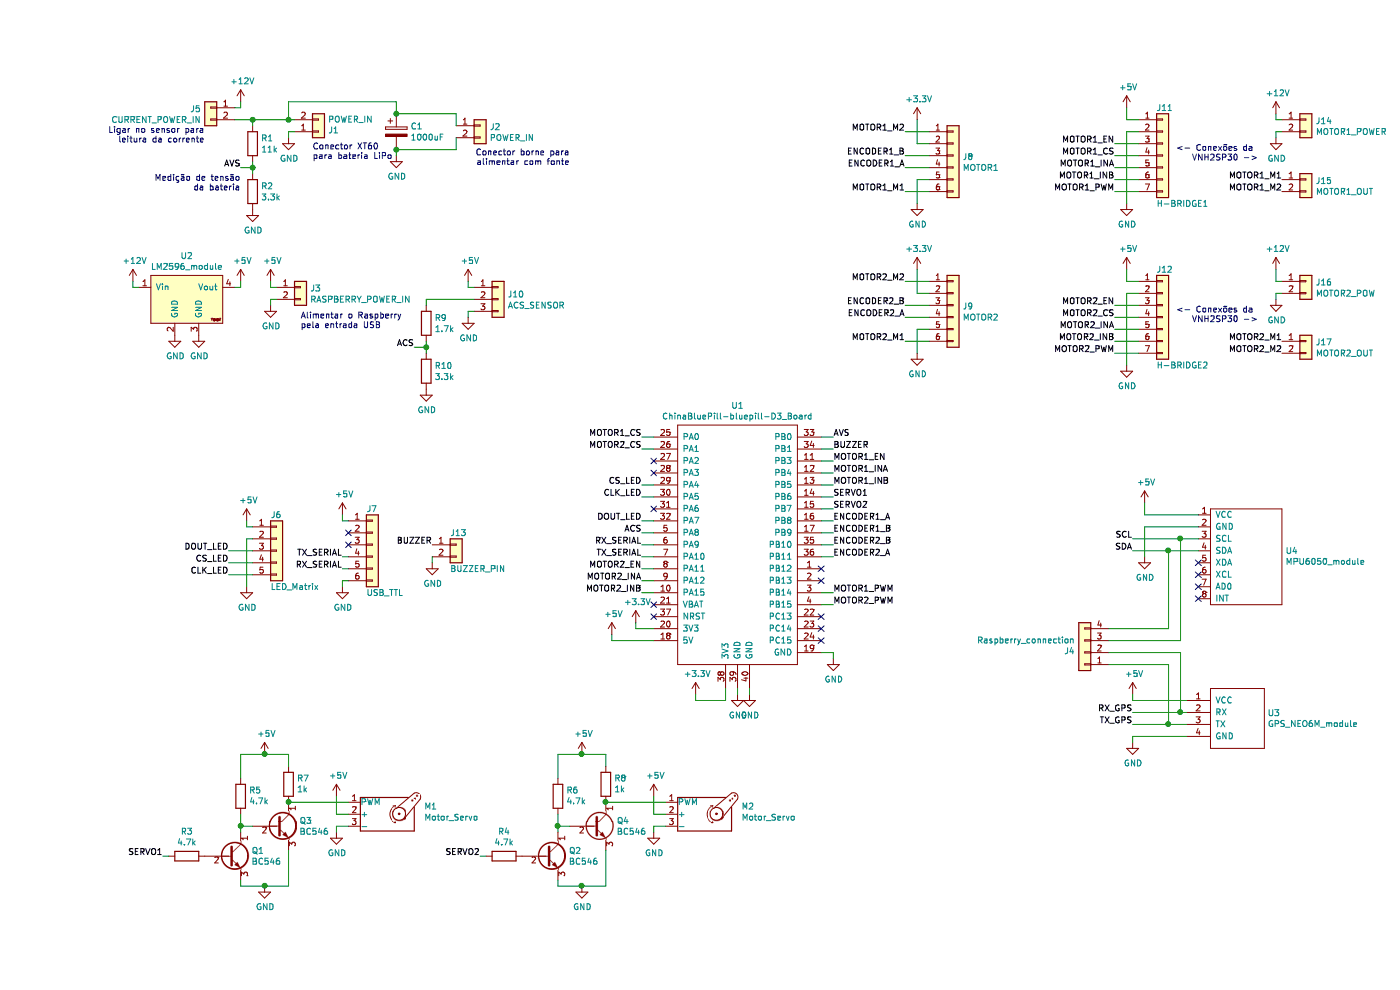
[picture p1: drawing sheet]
EESchema Schematic File Version 4
EELAYER 30 0
EELAYER END
$Descr A4 11693 8268
encoding utf-8
Sheet 1 1
Title ""
Date ""
Rev "v01"
Comp ""
Comment1 ""
Comment2 ""
Comment3 ""
Comment4 "Author: Felipe Mohr"
$EndDescr
$Comp
L Connector_Generic:Conn_01x07 J11
U 1 1
P 9400 1300
F 0 "J11" H 9350 1700 50  0000 L CNN
F 1 "H-BRIDGE1" H 9350 900 50  0000 L CNN
F 2 "Connector_PinHeader_2.54mm:PinHeader_1x07_P2.54mm_Vertical" H 9400 1300 50  0001 C CNN
F 3 "~" H 9400 1300 50  0001 C CNN
	1    9400 1300
	1    0    0    -1  
$EndComp
$Comp
L power:+5V #PWR041
U 1 1
P 9100 900
F 0 "#PWR041" H 9100 750 50  0001 C CNN
F 1 "+5V" H 9115 1073 50  0000 C CNN
F 2 "" H 9100 900 50  0001 C CNN
F 3 "" H 9100 900 50  0001 C CNN
	1    9100 900 
	1    0    0    -1  
$EndComp
$Comp
L power:GND #PWR042
U 1 1
P 9100 1700
F 0 "#PWR042" H 9100 1450 50  0001 C CNN
F 1 "GND" H 9105 1527 50  0000 C CNN
F 2 "" H 9100 1700 50  0001 C CNN
F 3 "" H 9100 1700 50  0001 C CNN
	1    9100 1700
	1    0    0    -1  
$EndComp
Wire Wire Line
	9200 1100 9100 1100
Wire Wire Line
	9100 1100 9100 1700
Wire Wire Line
	9200 1000 9100 1000
Wire Wire Line
	9100 1000 9100 900 
Text Label 9000 1200 2    50   ~ 0
MOTOR1_EN
Text Label 9000 1300 2    50   ~ 0
MOTOR1_CS
Text Label 9000 1400 2    50   ~ 0
MOTOR1_INA
Text Label 9000 1500 2    50   ~ 0
MOTOR1_INB
Text Label 9000 1600 2    50   ~ 0
MOTOR1_PWM
Wire Wire Line
	9000 1600 9200 1600
Wire Wire Line
	9200 1500 9000 1500
Wire Wire Line
	9000 1400 9200 1400
Wire Wire Line
	9200 1300 9000 1300
Wire Wire Line
	9000 1200 9200 1200
$Comp
L Connector_Generic:Conn_01x07 J12
U 1 1
P 9400 2650
F 0 "J12" H 9350 3050 50  0000 L CNN
F 1 "H-BRIDGE2" H 9350 2250 50  0000 L CNN
F 2 "Connector_PinHeader_2.54mm:PinHeader_1x07_P2.54mm_Vertical" H 9400 2650 50  0001 C CNN
F 3 "~" H 9400 2650 50  0001 C CNN
	1    9400 2650
	1    0    0    -1  
$EndComp
$Comp
L power:+5V #PWR043
U 1 1
P 9100 2250
F 0 "#PWR043" H 9100 2100 50  0001 C CNN
F 1 "+5V" H 9115 2423 50  0000 C CNN
F 2 "" H 9100 2250 50  0001 C CNN
F 3 "" H 9100 2250 50  0001 C CNN
	1    9100 2250
	1    0    0    -1  
$EndComp
$Comp
L power:GND #PWR044
U 1 1
P 9100 3050
F 0 "#PWR044" H 9100 2800 50  0001 C CNN
F 1 "GND" H 9105 2877 50  0000 C CNN
F 2 "" H 9100 3050 50  0001 C CNN
F 3 "" H 9100 3050 50  0001 C CNN
	1    9100 3050
	1    0    0    -1  
$EndComp
Wire Wire Line
	9200 2450 9100 2450
Wire Wire Line
	9100 2450 9100 3050
Wire Wire Line
	9200 2350 9100 2350
Wire Wire Line
	9100 2350 9100 2250
Text Label 9000 2550 2    50   ~ 0
MOTOR2_EN
Text Label 9000 2650 2    50   ~ 0
MOTOR2_CS
Text Label 9000 2750 2    50   ~ 0
MOTOR2_INA
Text Label 9000 2850 2    50   ~ 0
MOTOR2_INB
Text Label 9000 2950 2    50   ~ 0
MOTOR2_PWM
Wire Wire Line
	9000 2950 9200 2950
Wire Wire Line
	9200 2850 9000 2850
Wire Wire Line
	9000 2750 9200 2750
Wire Wire Line
	9200 2650 9000 2650
Wire Wire Line
	9000 2550 9200 2550
$Comp
L Connector_Generic:Conn_01x02 J14
U 1 1
P 10600 1000
F 0 "J14" H 10680 992 50  0000 L CNN
F 1 "MOTOR1_POWER" H 10680 901 50  0000 L CNN
F 2 "TerminalBlock_Phoenix:TerminalBlock_Phoenix_PT-1,5-2-5.0-H_1x02_P5.00mm_Horizontal" H 10600 1000 50  0001 C CNN
F 3 "~" H 10600 1000 50  0001 C CNN
	1    10600 1000
	1    0    0    -1  
$EndComp
$Comp
L Connector_Generic:Conn_01x02 J15
U 1 1
P 10600 1500
F 0 "J15" H 10680 1492 50  0000 L CNN
F 1 "MOTOR1_OUT" H 10680 1401 50  0000 L CNN
F 2 "TerminalBlock_Phoenix:TerminalBlock_Phoenix_PT-1,5-2-5.0-H_1x02_P5.00mm_Horizontal" H 10600 1500 50  0001 C CNN
F 3 "~" H 10600 1500 50  0001 C CNN
	1    10600 1500
	1    0    0    -1  
$EndComp
$Comp
L Connector_Generic:Conn_01x02 J16
U 1 1
P 10600 2350
F 0 "J16" H 10680 2342 50  0000 L CNN
F 1 "MOTOR2_POW" H 10680 2251 50  0000 L CNN
F 2 "TerminalBlock_Phoenix:TerminalBlock_Phoenix_PT-1,5-2-5.0-H_1x02_P5.00mm_Horizontal" H 10600 2350 50  0001 C CNN
F 3 "~" H 10600 2350 50  0001 C CNN
	1    10600 2350
	1    0    0    -1  
$EndComp
$Comp
L Connector_Generic:Conn_01x02 J17
U 1 1
P 10600 2850
F 0 "J17" H 10680 2842 50  0000 L CNN
F 1 "MOTOR2_OUT" H 10680 2751 50  0000 L CNN
F 2 "TerminalBlock_Phoenix:TerminalBlock_Phoenix_PT-1,5-2-5.0-H_1x02_P5.00mm_Horizontal" H 10600 2850 50  0001 C CNN
F 3 "~" H 10600 2850 50  0001 C CNN
	1    10600 2850
	1    0    0    -1  
$EndComp
$Comp
L power:+12V #PWR045
U 1 1
P 10350 950
F 0 "#PWR045" H 10350 800 50  0001 C CNN
F 1 "+12V" H 10365 1123 50  0000 C CNN
F 2 "" H 10350 950 50  0001 C CNN
F 3 "" H 10350 950 50  0001 C CNN
	1    10350 950 
	1    0    0    -1  
$EndComp
Wire Wire Line
	10350 950  10350 1000
Wire Wire Line
	10350 1000 10400 1000
$Comp
L power:GND #PWR048
U 1 1
P 10350 2500
F 0 "#PWR048" H 10350 2250 50  0001 C CNN
F 1 "GND" H 10355 2327 50  0000 C CNN
F 2 "" H 10350 2500 50  0001 C CNN
F 3 "" H 10350 2500 50  0001 C CNN
	1    10350 2500
	1    0    0    -1  
$EndComp
Wire Wire Line
	10350 2500 10350 2450
Wire Wire Line
	10350 2450 10400 2450
$Comp
L power:GND #PWR046
U 1 1
P 10350 1150
F 0 "#PWR046" H 10350 900 50  0001 C CNN
F 1 "GND" H 10355 977 50  0000 C CNN
F 2 "" H 10350 1150 50  0001 C CNN
F 3 "" H 10350 1150 50  0001 C CNN
	1    10350 1150
	1    0    0    -1  
$EndComp
Wire Wire Line
	10350 1150 10350 1100
Wire Wire Line
	10350 1100 10400 1100
Text Label 10400 1500 2    50   ~ 0
MOTOR1_M1
Text Label 10400 1600 2    50   ~ 0
MOTOR1_M2
Text Label 10400 2950 2    50   ~ 0
MOTOR2_M2
Text Label 10400 2850 2    50   ~ 0
MOTOR2_M1
$Comp
L D3_Board:YAAJ_DCDC_StepUp_SX1308-lm2596_module-D3_Board U2
U 1 1
P 1250 2400
F 0 "U2" H 1250 2665 50  0000 C CNN
F 1 "LM2596_module" H 1250 2574 50  0000 C CNN
F 2 "D3_Board:LM2596_module" H 1250 2400 50  0001 C CNN
F 3 "" H 1250 2400 50  0001 C CNN
	1    1250 2400
	1    0    0    -1  
$EndComp
$Comp
L power:GND #PWR021
U 1 1
P 1150 2800
F 0 "#PWR021" H 1150 2550 50  0001 C CNN
F 1 "GND" H 1155 2627 50  0000 C CNN
F 2 "" H 1150 2800 50  0001 C CNN
F 3 "" H 1150 2800 50  0001 C CNN
	1    1150 2800
	1    0    0    -1  
$EndComp
$Comp
L power:GND #PWR022
U 1 1
P 1350 2800
F 0 "#PWR022" H 1350 2550 50  0001 C CNN
F 1 "GND" H 1355 2627 50  0000 C CNN
F 2 "" H 1350 2800 50  0001 C CNN
F 3 "" H 1350 2800 50  0001 C CNN
	1    1350 2800
	1    0    0    -1  
$EndComp
$Comp
L power:+12V #PWR020
U 1 1
P 800 2350
F 0 "#PWR020" H 800 2200 50  0001 C CNN
F 1 "+12V" H 815 2523 50  0000 C CNN
F 2 "" H 800 2350 50  0001 C CNN
F 3 "" H 800 2350 50  0001 C CNN
	1    800  2350
	1    0    0    -1  
$EndComp
$Comp
L power:+5V #PWR023
U 1 1
P 1700 2350
F 0 "#PWR023" H 1700 2200 50  0001 C CNN
F 1 "+5V" H 1715 2523 50  0000 C CNN
F 2 "" H 1700 2350 50  0001 C CNN
F 3 "" H 1700 2350 50  0001 C CNN
	1    1700 2350
	1    0    0    -1  
$EndComp
Wire Wire Line
	1650 2400 1700 2400
Wire Wire Line
	1700 2400 1700 2350
$Comp
L Connector_Generic:Conn_01x02 J3
U 1 1
P 2200 2400
F 0 "J3" H 2280 2392 50  0000 L CNN
F 1 "RASPBERRY_POWER_IN" H 2280 2301 50  0000 L CNN
F 2 "TerminalBlock_Phoenix:TerminalBlock_Phoenix_PT-1,5-2-5.0-H_1x02_P5.00mm_Horizontal" H 2200 2400 50  0001 C CNN
F 3 "~" H 2200 2400 50  0001 C CNN
	1    2200 2400
	1    0    0    -1  
$EndComp
$Comp
L power:GND #PWR025
U 1 1
P 1950 2550
F 0 "#PWR025" H 1950 2300 50  0001 C CNN
F 1 "GND" H 1955 2377 50  0000 C CNN
F 2 "" H 1950 2550 50  0001 C CNN
F 3 "" H 1950 2550 50  0001 C CNN
	1    1950 2550
	1    0    0    -1  
$EndComp
Wire Wire Line
	1950 2550 1950 2500
Wire Wire Line
	1950 2500 2000 2500
$Comp
L power:+5V #PWR024
U 1 1
P 1950 2350
F 0 "#PWR024" H 1950 2200 50  0001 C CNN
F 1 "+5V" H 1965 2523 50  0000 C CNN
F 2 "" H 1950 2350 50  0001 C CNN
F 3 "" H 1950 2350 50  0001 C CNN
	1    1950 2350
	1    0    0    -1  
$EndComp
Wire Wire Line
	1950 2350 1950 2400
Wire Wire Line
	1950 2400 2000 2400
$Comp
L Device:CP C1
U 1 1
P 3000 1100
F 0 "C1" H 3118 1146 50  0000 L CNN
F 1 "1000uF" H 3118 1055 50  0000 L CNN
F 2 "Capacitor_THT:CP_Radial_D10.0mm_P5.00mm" H 3038 950 50  0001 C CNN
F 3 "~" H 3000 1100 50  0001 C CNN
	1    3000 1100
	1    0    0    -1  
$EndComp
$Comp
L power:GND #PWR012
U 1 1
P 3000 1300
F 0 "#PWR012" H 3000 1050 50  0001 C CNN
F 1 "GND" H 3005 1127 50  0000 C CNN
F 2 "" H 3000 1300 50  0001 C CNN
F 3 "" H 3000 1300 50  0001 C CNN
	1    3000 1300
	1    0    0    -1  
$EndComp
Text Notes 2200 2750 0    50   ~ 0
Alimentar o Raspberry \npela entrada USB\n
$Comp
L Device:R R1
U 1 1
P 1800 1200
F 0 "R1" H 1870 1246 50  0000 L CNN
F 1 "11k" H 1870 1155 50  0000 L CNN
F 2 "Resistor_THT:R_Axial_DIN0207_L6.3mm_D2.5mm_P10.16mm_Horizontal" V 1730 1200 50  0001 C CNN
F 3 "~" H 1800 1200 50  0001 C CNN
	1    1800 1200
	1    0    0    -1  
$EndComp
Wire Wire Line
	2100 1000 1800 1000
Connection ~ 2100 1000
Wire Wire Line
	2150 1000 2100 1000
Wire Wire Line
	1800 1400 1800 1350
Connection ~ 1800 1400
Wire Wire Line
	1700 1400 1800 1400
Text Label 1700 1400 2    50   ~ 0
AVS
Wire Wire Line
	1800 1050 1800 1000
Wire Wire Line
	1800 1450 1800 1400
$Comp
L power:GND #PWR01
U 1 1
P 1800 1750
F 0 "#PWR01" H 1800 1500 50  0001 C CNN
F 1 "GND" H 1805 1577 50  0000 C CNN
F 2 "" H 1800 1750 50  0001 C CNN
F 3 "" H 1800 1750 50  0001 C CNN
	1    1800 1750
	1    0    0    -1  
$EndComp
$Comp
L Device:R R2
U 1 1
P 1800 1600
F 0 "R2" H 1870 1646 50  0000 L CNN
F 1 "3.3k" H 1870 1555 50  0000 L CNN
F 2 "Resistor_THT:R_Axial_DIN0207_L6.3mm_D2.5mm_P10.16mm_Horizontal" V 1730 1600 50  0001 C CNN
F 3 "~" H 1800 1600 50  0001 C CNN
	1    1800 1600
	1    0    0    -1  
$EndComp
Wire Wire Line
	2100 1100 2150 1100
Wire Wire Line
	2100 1150 2100 1100
$Comp
L power:+12V #PWR03
U 1 1
P 1700 850
F 0 "#PWR03" H 1700 700 50  0001 C CNN
F 1 "+12V" H 1715 1023 50  0000 C CNN
F 2 "" H 1700 850 50  0001 C CNN
F 3 "" H 1700 850 50  0001 C CNN
	1    1700 850 
	1    0    0    -1  
$EndComp
$Comp
L power:GND #PWR04
U 1 1
P 2100 1150
F 0 "#PWR04" H 2100 900 50  0001 C CNN
F 1 "GND" H 2105 977 50  0000 C CNN
F 2 "" H 2100 1150 50  0001 C CNN
F 3 "" H 2100 1150 50  0001 C CNN
	1    2100 1150
	1    0    0    -1  
$EndComp
$Comp
L Connector_Generic:Conn_01x02 J1
U 1 1
P 2350 1100
F 0 "J1" H 2430 1092 50  0000 L CNN
F 1 "POWER_IN" H 2430 1001 50  0000 L CNN
F 2 "Connector_AMASS:AMASS_XT60-M_1x02_P7.20mm_Vertical" H 2350 1100 50  0001 C CNN
F 3 "~" H 2350 1100 50  0001 C CNN
	1    2350 1100
	1    0    0    1   
$EndComp
Text Label 1050 7150 2    50   ~ 0
SERVO1
$Comp
L Device:R R3
U 1 1
P 1250 7150
F 0 "R3" V 1043 7150 50  0000 C CNN
F 1 "4.7k" V 1134 7150 50  0000 C CNN
F 2 "Resistor_THT:R_Axial_DIN0207_L6.3mm_D2.5mm_P10.16mm_Horizontal" V 1180 7150 50  0001 C CNN
F 3 "~" H 1250 7150 50  0001 C CNN
	1    1250 7150
	0    1    1    0   
$EndComp
Wire Wire Line
	1050 7150 1100 7150
$Comp
L Transistor_BJT:BC546 Q1
U 1 1
P 1600 7150
F 0 "Q1" H 1791 7196 50  0000 L CNN
F 1 "BC546" H 1791 7105 50  0000 L CNN
F 2 "Package_TO_SOT_THT:TO-92_Inline" H 1800 7075 50  0001 L CIN
F 3 "https://www.onsemi.com/pub/Collateral/BC550-D.pdf" H 1600 7150 50  0001 L CNN
	1    1600 7150
	1    0    0    -1  
$EndComp
$Comp
L Transistor_BJT:BC546 Q3
U 1 1
P 2000 6900
F 0 "Q3" H 2191 6946 50  0000 L CNN
F 1 "BC546" H 2191 6855 50  0000 L CNN
F 2 "Package_TO_SOT_THT:TO-92_Inline" H 2200 6825 50  0001 L CIN
F 3 "https://www.onsemi.com/pub/Collateral/BC550-D.pdf" H 2000 6900 50  0001 L CNN
	1    2000 6900
	1    0    0    -1  
$EndComp
Wire Wire Line
	1700 6950 1700 6900
Wire Wire Line
	1700 6900 1800 6900
$Comp
L Device:R R7
U 1 1
P 2100 6550
F 0 "R7" H 2030 6504 50  0000 R CNN
F 1 "1k" H 2030 6595 50  0000 R CNN
F 2 "Resistor_THT:R_Axial_DIN0207_L6.3mm_D2.5mm_P10.16mm_Horizontal" V 2030 6550 50  0001 C CNN
F 3 "~" H 2100 6550 50  0001 C CNN
	1    2100 6550
	-1   0    0    1   
$EndComp
$Comp
L Device:R R5
U 1 1
P 1700 6650
F 0 "R5" H 1630 6604 50  0000 R CNN
F 1 "4.7k" H 1630 6695 50  0000 R CNN
F 2 "Resistor_THT:R_Axial_DIN0207_L6.3mm_D2.5mm_P10.16mm_Horizontal" V 1630 6650 50  0001 C CNN
F 3 "~" H 1700 6650 50  0001 C CNN
	1    1700 6650
	-1   0    0    1   
$EndComp
Wire Wire Line
	1700 6800 1700 6900
Connection ~ 1700 6900
$Comp
L power:GND #PWR07
U 1 1
P 1900 7400
F 0 "#PWR07" H 1900 7150 50  0001 C CNN
F 1 "GND" H 1905 7227 50  0000 C CNN
F 2 "" H 1900 7400 50  0001 C CNN
F 3 "" H 1900 7400 50  0001 C CNN
	1    1900 7400
	1    0    0    -1  
$EndComp
Wire Wire Line
	1700 7350 1700 7400
Wire Wire Line
	1700 7400 1900 7400
Wire Wire Line
	2100 7100 2100 7400
Wire Wire Line
	2100 7400 1900 7400
Connection ~ 1900 7400
Wire Wire Line
	1700 6500 1700 6300
Wire Wire Line
	2100 6300 2100 6400
Wire Wire Line
	2500 6900 2500 6950
Wire Wire Line
	2600 6900 2500 6900
Wire Wire Line
	2500 6800 2600 6800
Wire Wire Line
	2500 6650 2500 6800
$Comp
L power:GND #PWR015
U 1 1
P 2500 6950
F 0 "#PWR015" H 2500 6700 50  0001 C CNN
F 1 "GND" H 2505 6777 50  0000 C CNN
F 2 "" H 2500 6950 50  0001 C CNN
F 3 "" H 2500 6950 50  0001 C CNN
	1    2500 6950
	1    0    0    -1  
$EndComp
$Comp
L power:+5V #PWR014
U 1 1
P 2500 6650
F 0 "#PWR014" H 2500 6500 50  0001 C CNN
F 1 "+5V" H 2515 6823 50  0000 C CNN
F 2 "" H 2500 6650 50  0001 C CNN
F 3 "" H 2500 6650 50  0001 C CNN
	1    2500 6650
	1    0    0    -1  
$EndComp
$Comp
L Motor:Motor_Servo M1
U 1 1
P 2900 6800
F 0 "M1" H 3232 6865 50  0000 L CNN
F 1 "Motor_Servo" H 3232 6774 50  0000 L CNN
F 2 "Connector_PinHeader_2.54mm:PinHeader_1x03_P2.54mm_Vertical" H 2900 6610 50  0001 C CNN
F 3 "http://forums.parallax.com/uploads/attachments/46831/74481.png" H 2900 6610 50  0001 C CNN
	1    2900 6800
	1    0    0    -1  
$EndComp
$Comp
L power:+5V #PWR06
U 1 1
P 1900 6300
F 0 "#PWR06" H 1900 6150 50  0001 C CNN
F 1 "+5V" H 1915 6473 50  0000 C CNN
F 2 "" H 1900 6300 50  0001 C CNN
F 3 "" H 1900 6300 50  0001 C CNN
	1    1900 6300
	1    0    0    -1  
$EndComp
Wire Wire Line
	2100 6300 1900 6300
Connection ~ 1900 6300
Wire Wire Line
	1900 6300 1700 6300
Wire Wire Line
	2100 6700 2600 6700
Connection ~ 2100 6700
$Comp
L Motor:Motor_Servo M2
U 1 1
P 5550 6800
F 0 "M2" H 5882 6865 50  0000 L CNN
F 1 "Motor_Servo" H 5882 6774 50  0000 L CNN
F 2 "Connector_PinHeader_2.54mm:PinHeader_1x03_P2.54mm_Vertical" H 5550 6610 50  0001 C CNN
F 3 "http://forums.parallax.com/uploads/attachments/46831/74481.png" H 5550 6610 50  0001 C CNN
	1    5550 6800
	1    0    0    -1  
$EndComp
$Comp
L power:GND #PWR017
U 1 1
P 5150 6950
F 0 "#PWR017" H 5150 6700 50  0001 C CNN
F 1 "GND" H 5155 6777 50  0000 C CNN
F 2 "" H 5150 6950 50  0001 C CNN
F 3 "" H 5150 6950 50  0001 C CNN
	1    5150 6950
	1    0    0    -1  
$EndComp
Wire Wire Line
	5250 6900 5150 6900
Wire Wire Line
	5150 6900 5150 6950
Wire Wire Line
	5250 6800 5150 6800
Wire Wire Line
	5150 6800 5150 6650
$Comp
L power:+5V #PWR016
U 1 1
P 5150 6650
F 0 "#PWR016" H 5150 6500 50  0001 C CNN
F 1 "+5V" H 5165 6823 50  0000 C CNN
F 2 "" H 5150 6650 50  0001 C CNN
F 3 "" H 5150 6650 50  0001 C CNN
	1    5150 6650
	1    0    0    -1  
$EndComp
Text Label 3700 7150 2    50   ~ 0
SERVO2
$Comp
L Device:R R4
U 1 1
P 3900 7150
F 0 "R4" V 3693 7150 50  0000 C CNN
F 1 "4.7k" V 3784 7150 50  0000 C CNN
F 2 "Resistor_THT:R_Axial_DIN0207_L6.3mm_D2.5mm_P10.16mm_Horizontal" V 3830 7150 50  0001 C CNN
F 3 "~" H 3900 7150 50  0001 C CNN
	1    3900 7150
	0    1    1    0   
$EndComp
Wire Wire Line
	3700 7150 3750 7150
$Comp
L Transistor_BJT:BC546 Q2
U 1 1
P 4250 7150
F 0 "Q2" H 4441 7196 50  0000 L CNN
F 1 "BC546" H 4441 7105 50  0000 L CNN
F 2 "Package_TO_SOT_THT:TO-92_Inline" H 4450 7075 50  0001 L CIN
F 3 "https://www.onsemi.com/pub/Collateral/BC550-D.pdf" H 4250 7150 50  0001 L CNN
	1    4250 7150
	1    0    0    -1  
$EndComp
$Comp
L Transistor_BJT:BC546 Q4
U 1 1
P 4650 6900
F 0 "Q4" H 4841 6946 50  0000 L CNN
F 1 "BC546" H 4841 6855 50  0000 L CNN
F 2 "Package_TO_SOT_THT:TO-92_Inline" H 4850 6825 50  0001 L CIN
F 3 "https://www.onsemi.com/pub/Collateral/BC550-D.pdf" H 4650 6900 50  0001 L CNN
	1    4650 6900
	1    0    0    -1  
$EndComp
Wire Wire Line
	4350 6950 4350 6900
Wire Wire Line
	4350 6900 4450 6900
$Comp
L Device:R R8
U 1 1
P 4750 6550
F 0 "R8" H 4680 6504 50  0000 R CNN
F 1 "1k" H 4680 6595 50  0000 R CNN
F 2 "Resistor_THT:R_Axial_DIN0207_L6.3mm_D2.5mm_P10.16mm_Horizontal" V 4680 6550 50  0001 C CNN
F 3 "~" H 4750 6550 50  0001 C CNN
	1    4750 6550
	-1   0    0    1   
$EndComp
Wire Wire Line
	4350 6800 4350 6900
Connection ~ 4350 6900
$Comp
L power:GND #PWR09
U 1 1
P 4550 7400
F 0 "#PWR09" H 4550 7150 50  0001 C CNN
F 1 "GND" H 4555 7227 50  0000 C CNN
F 2 "" H 4550 7400 50  0001 C CNN
F 3 "" H 4550 7400 50  0001 C CNN
	1    4550 7400
	1    0    0    -1  
$EndComp
Wire Wire Line
	4350 7350 4350 7400
Wire Wire Line
	4350 7400 4550 7400
Wire Wire Line
	4750 7100 4750 7400
Wire Wire Line
	4750 7400 4550 7400
Connection ~ 4550 7400
Wire Wire Line
	4350 6500 4350 6300
Wire Wire Line
	4750 6300 4750 6400
$Comp
L power:+5V #PWR08
U 1 1
P 4550 6300
F 0 "#PWR08" H 4550 6150 50  0001 C CNN
F 1 "+5V" H 4565 6473 50  0000 C CNN
F 2 "" H 4550 6300 50  0001 C CNN
F 3 "" H 4550 6300 50  0001 C CNN
	1    4550 6300
	1    0    0    -1  
$EndComp
Wire Wire Line
	4750 6300 4550 6300
Connection ~ 4550 6300
Wire Wire Line
	4550 6300 4350 6300
Wire Wire Line
	4750 6700 5250 6700
Connection ~ 4750 6700
$Comp
L Device:R R6
U 1 1
P 4350 6650
F 0 "R6" H 4280 6604 50  0000 R CNN
F 1 "4.7k" H 4280 6695 50  0000 R CNN
F 2 "Resistor_THT:R_Axial_DIN0207_L6.3mm_D2.5mm_P10.16mm_Horizontal" V 4280 6650 50  0001 C CNN
F 3 "~" H 4350 6650 50  0001 C CNN
	1    4350 6650
	-1   0    0    1   
$EndComp
Wire Wire Line
	3250 2500 3650 2500
Wire Wire Line
	3250 2900 3250 2850
Connection ~ 3250 2900
Wire Wire Line
	3150 2900 3250 2900
Text Label 3150 2900 2    50   ~ 0
ACS
Wire Wire Line
	3600 2400 3600 2350
Wire Wire Line
	3650 2400 3600 2400
Wire Wire Line
	3600 2600 3650 2600
Wire Wire Line
	3600 2650 3600 2600
Wire Wire Line
	3250 2550 3250 2500
Wire Wire Line
	3250 2950 3250 2900
$Comp
L power:GND #PWR038
U 1 1
P 3250 3250
F 0 "#PWR038" H 3250 3000 50  0001 C CNN
F 1 "GND" H 3255 3077 50  0000 C CNN
F 2 "" H 3250 3250 50  0001 C CNN
F 3 "" H 3250 3250 50  0001 C CNN
	1    3250 3250
	1    0    0    -1  
$EndComp
$Comp
L Device:R R10
U 1 1
P 3250 3100
F 0 "R10" H 3320 3146 50  0000 L CNN
F 1 "3.3k" H 3320 3055 50  0000 L CNN
F 2 "Resistor_THT:R_Axial_DIN0207_L6.3mm_D2.5mm_P10.16mm_Horizontal" V 3180 3100 50  0001 C CNN
F 3 "~" H 3250 3100 50  0001 C CNN
	1    3250 3100
	1    0    0    -1  
$EndComp
$Comp
L power:+5V #PWR039
U 1 1
P 3600 2350
F 0 "#PWR039" H 3600 2200 50  0001 C CNN
F 1 "+5V" H 3615 2523 50  0000 C CNN
F 2 "" H 3600 2350 50  0001 C CNN
F 3 "" H 3600 2350 50  0001 C CNN
	1    3600 2350
	1    0    0    -1  
$EndComp
$Comp
L power:GND #PWR040
U 1 1
P 3600 2650
F 0 "#PWR040" H 3600 2400 50  0001 C CNN
F 1 "GND" H 3605 2477 50  0000 C CNN
F 2 "" H 3600 2650 50  0001 C CNN
F 3 "" H 3600 2650 50  0001 C CNN
	1    3600 2650
	1    0    0    -1  
$EndComp
$Comp
L Device:R R9
U 1 1
P 3250 2700
F 0 "R9" H 3320 2746 50  0000 L CNN
F 1 "1.7k" H 3320 2655 50  0000 L CNN
F 2 "Resistor_THT:R_Axial_DIN0207_L6.3mm_D2.5mm_P10.16mm_Horizontal" V 3180 2700 50  0001 C CNN
F 3 "~" H 3250 2700 50  0001 C CNN
	1    3250 2700
	1    0    0    -1  
$EndComp
$Comp
L Connector_Generic:Conn_01x03 J10
U 1 1
P 3850 2500
F 0 "J10" H 3930 2542 50  0000 L CNN
F 1 "ACS_SENSOR" H 3930 2451 50  0000 L CNN
F 2 "Connector_PinHeader_2.54mm:PinHeader_1x03_P2.54mm_Vertical" H 3850 2500 50  0001 C CNN
F 3 "~" H 3850 2500 50  0001 C CNN
	1    3850 2500
	1    0    0    -1  
$EndComp
Wire Wire Line
	800  2350 800  2400
Wire Wire Line
	800  2400 850  2400
$Comp
L power:+12V #PWR047
U 1 1
P 10350 2250
F 0 "#PWR047" H 10350 2100 50  0001 C CNN
F 1 "+12V" H 10365 2423 50  0000 C CNN
F 2 "" H 10350 2250 50  0001 C CNN
F 3 "" H 10350 2250 50  0001 C CNN
	1    10350 2250
	1    0    0    -1  
$EndComp
Wire Wire Line
	10350 2250 10350 2350
Wire Wire Line
	10350 2350 10400 2350
Wire Wire Line
	3000 1250 3500 1250
Wire Wire Line
	3000 1250 3000 1300
Connection ~ 3000 1250
Wire Wire Line
	3500 1050 3500 950 
Wire Wire Line
	3500 950  3000 950 
Connection ~ 3000 950 
Wire Wire Line
	3500 1150 3500 1250
$Comp
L Connector_Generic:Conn_01x02 J2
U 1 1
P 3700 1050
F 0 "J2" H 3780 1042 50  0000 L CNN
F 1 "POWER_IN" H 3780 951 50  0000 L CNN
F 2 "TerminalBlock_Phoenix:TerminalBlock_Phoenix_PT-1,5-2-5.0-H_1x02_P5.00mm_Horizontal" H 3700 1050 50  0001 C CNN
F 3 "~" H 3700 1050 50  0001 C CNN
	1    3700 1050
	1    0    0    -1  
$EndComp
$Comp
L Connector_Generic:Conn_01x02 J5
U 1 1
P 1450 900
F 0 "J5" H 1530 892 50  0000 L CNN
F 1 "CURRENT_POWER_IN" H 1530 801 50  0000 L CNN
F 2 "TerminalBlock_Phoenix:TerminalBlock_Phoenix_PT-1,5-2-5.0-H_1x02_P5.00mm_Horizontal" H 1450 900 50  0001 C CNN
F 3 "~" H 1450 900 50  0001 C CNN
	1    1450 900 
	-1   0    0    -1  
$EndComp
Wire Wire Line
	2100 850  3000 850 
Wire Wire Line
	2100 850  2100 1000
Wire Wire Line
	3000 850  3000 950 
Wire Wire Line
	1700 900  1700 850 
Wire Wire Line
	1650 900  1700 900 
Wire Wire Line
	1650 1000 1800 1000
Connection ~ 1800 1000
NoConn ~ 5150 3950
NoConn ~ 5150 3850
$Comp
L D3_Board:ChinaBluePill-bluepill-D3_Board U1
U 1 1
P 5850 4200
F 0 "U1" H 5850 5015 50  0000 C CNN
F 1 "ChinaBluePill-bluepill-D3_Board" H 5850 4924 50  0000 C CNN
F 2 "BLUEPILL:BluePill_STM32F103C" H 5850 4200 50  0001 C CNN
F 3 "" H 5850 4200 50  0001 C CNN
	1    5850 4200
	1    0    0    -1  
$EndComp
Wire Wire Line
	5950 5750 5950 5800
Wire Wire Line
	5850 5750 5850 5800
Wire Wire Line
	5750 5850 5750 5750
Wire Wire Line
	5500 5850 5750 5850
Wire Wire Line
	5500 5800 5500 5850
$Comp
L power:+3.3V #PWR010
U 1 1
P 5500 5800
F 0 "#PWR010" H 5500 5650 50  0001 C CNN
F 1 "+3.3V" H 5515 5973 50  0000 C CNN
F 2 "" H 5500 5800 50  0001 C CNN
F 3 "" H 5500 5800 50  0001 C CNN
	1    5500 5800
	1    0    0    -1  
$EndComp
$Comp
L power:GND #PWR013
U 1 1
P 5850 5800
F 0 "#PWR013" H 5850 5550 50  0001 C CNN
F 1 "GND" H 5855 5627 50  0000 C CNN
F 2 "" H 5850 5800 50  0001 C CNN
F 3 "" H 5850 5800 50  0001 C CNN
	1    5850 5800
	1    0    0    -1  
$EndComp
$Comp
L power:GND #PWR018
U 1 1
P 5950 5800
F 0 "#PWR018" H 5950 5550 50  0001 C CNN
F 1 "GND" H 5955 5627 50  0000 C CNN
F 2 "" H 5950 5800 50  0001 C CNN
F 3 "" H 5950 5800 50  0001 C CNN
	1    5950 5800
	1    0    0    -1  
$EndComp
$Comp
L power:+3.3V #PWR05
U 1 1
P 5000 5200
F 0 "#PWR05" H 5000 5050 50  0001 C CNN
F 1 "+3.3V" H 5015 5373 50  0000 C CNN
F 2 "" H 5000 5200 50  0001 C CNN
F 3 "" H 5000 5200 50  0001 C CNN
	1    5000 5200
	1    0    0    -1  
$EndComp
Wire Wire Line
	5000 5250 5150 5250
Wire Wire Line
	5000 5200 5000 5250
NoConn ~ 5150 5150
NoConn ~ 5150 5050
NoConn ~ 5150 4250
NoConn ~ 6550 4750
NoConn ~ 6550 4850
NoConn ~ 6550 5150
NoConn ~ 6550 5250
NoConn ~ 6550 5350
Wire Wire Line
	6650 3650 6550 3650
Wire Wire Line
	6650 3750 6550 3750
Text Label 6650 3750 0    50   ~ 0
BUZZER
Text Label 6650 3650 0    50   ~ 0
AVS
Wire Wire Line
	4800 5350 5150 5350
Wire Wire Line
	5050 4050 5150 4050
Wire Wire Line
	5050 4150 5150 4150
Wire Wire Line
	5150 4350 5050 4350
Wire Wire Line
	5050 4950 5150 4950
Wire Wire Line
	5050 4850 5150 4850
Wire Wire Line
	5050 4750 5150 4750
Text Label 5050 4750 2    50   ~ 0
MOTOR2_EN
Text Label 5050 4950 2    50   ~ 0
MOTOR2_INB
Text Label 5050 4850 2    50   ~ 0
MOTOR2_INA
Text Label 5050 4150 2    50   ~ 0
CLK_LED
Text Label 5050 4050 2    50   ~ 0
CS_LED
Text Label 5050 4350 2    50   ~ 0
DOUT_LED
Wire Wire Line
	5050 4450 5150 4450
Wire Wire Line
	6550 4050 6650 4050
Wire Wire Line
	6550 3950 6650 3950
Wire Wire Line
	6550 3850 6650 3850
Text Label 6650 4050 0    50   ~ 0
MOTOR1_INB
Text Label 6650 3950 0    50   ~ 0
MOTOR1_INA
Text Label 6650 3850 0    50   ~ 0
MOTOR1_EN
Wire Wire Line
	6550 4650 6650 4650
Wire Wire Line
	6550 4550 6650 4550
Wire Wire Line
	6550 4450 6650 4450
Wire Wire Line
	6550 4350 6650 4350
Text Label 6650 4650 0    50   ~ 0
ENCODER2_A
Text Label 6650 4550 0    50   ~ 0
ENCODER2_B
Text Label 6650 4450 0    50   ~ 0
ENCODER1_B
Text Label 6650 4350 0    50   ~ 0
ENCODER1_A
Wire Wire Line
	6550 5050 6650 5050
Wire Wire Line
	6650 4950 6550 4950
Text Label 6650 4950 0    50   ~ 0
MOTOR1_PWM
Text Label 6650 5050 0    50   ~ 0
MOTOR2_PWM
Wire Wire Line
	6650 5450 6550 5450
Wire Wire Line
	6650 5500 6650 5450
$Comp
L power:GND #PWR019
U 1 1
P 6650 5500
F 0 "#PWR019" H 6650 5250 50  0001 C CNN
F 1 "GND" H 6655 5327 50  0000 C CNN
F 2 "" H 6650 5500 50  0001 C CNN
F 3 "" H 6650 5500 50  0001 C CNN
	1    6650 5500
	1    0    0    -1  
$EndComp
Wire Wire Line
	4800 5300 4800 5350
$Comp
L power:+5V #PWR02
U 1 1
P 4800 5300
F 0 "#PWR02" H 4800 5150 50  0001 C CNN
F 1 "+5V" H 4815 5473 50  0000 C CNN
F 2 "" H 4800 5300 50  0001 C CNN
F 3 "" H 4800 5300 50  0001 C CNN
	1    4800 5300
	1    0    0    -1  
$EndComp
Wire Wire Line
	6550 4150 6650 4150
Wire Wire Line
	6650 4250 6550 4250
Text Label 6650 4250 0    50   ~ 0
SERVO2
Text Label 6650 4150 0    50   ~ 0
SERVO1
Text Label 5050 4450 2    50   ~ 0
ACS
Wire Wire Line
	5150 3750 5050 3750
Text Label 5050 3750 2    50   ~ 0
MOTOR2_CS
Wire Wire Line
	5050 3650 5150 3650
Text Label 5050 3650 2    50   ~ 0
MOTOR1_CS
Wire Wire Line
	5050 4550 5150 4550
Wire Wire Line
	5050 4650 5150 4650
Text Label 5050 4550 2    50   ~ 0
RX_SERIAL
Text Label 5050 4650 2    50   ~ 0
TX_SERIAL
Wire Wire Line
	8950 5350 9550 5350
Wire Wire Line
	9450 4600 9700 4600
Connection ~ 9450 4600
Wire Wire Line
	9450 5250 9450 4600
Wire Wire Line
	8950 5250 9450 5250
Wire Wire Line
	9550 4500 9700 4500
Connection ~ 9550 4500
Wire Wire Line
	9550 5350 9550 4500
Wire Wire Line
	9150 4600 9450 4600
Wire Wire Line
	9450 6050 9600 6050
Connection ~ 9450 6050
Wire Wire Line
	9450 5550 9450 6050
Wire Wire Line
	8950 5550 9450 5550
Wire Wire Line
	9550 5950 9600 5950
Connection ~ 9550 5950
Wire Wire Line
	9550 5450 9550 5950
Wire Wire Line
	8950 5450 9550 5450
Wire Wire Line
	9150 4500 9550 4500
Wire Wire Line
	9150 5950 9550 5950
Wire Wire Line
	9150 6050 9450 6050
Wire Wire Line
	9250 4300 9700 4300
Wire Wire Line
	9250 4400 9700 4400
Wire Wire Line
	9150 6150 9600 6150
Wire Wire Line
	9150 5850 9600 5850
$Comp
L D3_Board:GPS_NEO6M_module U3
U 1 1
P 10000 6000
F 0 "U3" V 9954 5722 50  0000 R CNN
F 1 "GPS_NEO6M_module" V 10045 5722 50  0000 R CNN
F 2 "D3_Board:GPS_NEO6M_module" H 10200 5700 50  0001 C CNN
F 3 "" H 10200 5700 50  0001 C CNN
	1    10000 6000
	0    -1   1    0   
$EndComp
$Comp
L Connector_Generic:Conn_01x04 J4
U 1 1
P 8750 5450
F 0 "J4" H 8830 5442 50  0000 L CNN
F 1 "Raspberry_connection" H 8830 5351 50  0000 L CNN
F 2 "Connector_PinHeader_2.54mm:PinHeader_1x04_P2.54mm_Vertical" H 8750 5450 50  0001 C CNN
F 3 "~" H 8750 5450 50  0001 C CNN
	1    8750 5450
	-1   0    0    1   
$EndComp
$Comp
L D3_Board:MPU6050_module U4
U 1 1
P 10100 4650
F 0 "U4" H 10428 4701 50  0000 L CNN
F 1 "MPU6050_module" H 10428 4610 50  0000 L CNN
F 2 "D3_Board:MPU6050_module" H 9950 5150 50  0001 C CNN
F 3 "" H 9950 5150 50  0001 C CNN
	1    10100 4650
	1    0    0    -1  
$EndComp
Text Label 9150 6050 2    50   ~ 0
TX_GPS
Text Label 9150 5950 2    50   ~ 0
RX_GPS
Wire Wire Line
	9150 6150 9150 6200
$Comp
L power:GND #PWR027
U 1 1
P 9150 6200
F 0 "#PWR027" H 9150 5950 50  0001 C CNN
F 1 "GND" H 9155 6027 50  0000 C CNN
F 2 "" H 9150 6200 50  0001 C CNN
F 3 "" H 9150 6200 50  0001 C CNN
	1    9150 6200
	1    0    0    -1  
$EndComp
Wire Wire Line
	9150 5800 9150 5850
$Comp
L power:+5V #PWR026
U 1 1
P 9150 5800
F 0 "#PWR026" H 9150 5650 50  0001 C CNN
F 1 "+5V" H 9165 5973 50  0000 C CNN
F 2 "" H 9150 5800 50  0001 C CNN
F 3 "" H 9150 5800 50  0001 C CNN
	1    9150 5800
	1    0    0    -1  
$EndComp
Wire Wire Line
	2600 4650 2550 4650
Wire Wire Line
	2550 4750 2600 4750
Text Label 2550 4750 2    50   ~ 0
RX_SERIAL
Text Label 2550 4650 2    50   ~ 0
TX_SERIAL
NoConn ~ 2600 4550
NoConn ~ 2600 4450
Wire Wire Line
	2550 4350 2550 4300
Wire Wire Line
	2600 4350 2550 4350
Wire Wire Line
	2550 4850 2600 4850
Wire Wire Line
	2550 4900 2550 4850
$Comp
L power:GND #PWR033
U 1 1
P 2550 4900
F 0 "#PWR033" H 2550 4650 50  0001 C CNN
F 1 "GND" H 2555 4727 50  0000 C CNN
F 2 "" H 2550 4900 50  0001 C CNN
F 3 "" H 2550 4900 50  0001 C CNN
	1    2550 4900
	1    0    0    -1  
$EndComp
$Comp
L Connector_Generic:Conn_01x06 J7
U 1 1
P 2800 4550
F 0 "J7" H 2750 4850 50  0000 L CNN
F 1 "USB_TTL" H 2750 4150 50  0000 L CNN
F 2 "Connector_PinHeader_2.54mm:PinHeader_1x06_P2.54mm_Vertical" H 2800 4550 50  0001 C CNN
F 3 "~" H 2800 4550 50  0001 C CNN
	1    2800 4550
	1    0    0    -1  
$EndComp
NoConn ~ 9700 5000
NoConn ~ 9700 4900
NoConn ~ 9700 4800
NoConn ~ 9700 4700
Text Label 9150 4600 2    50   ~ 0
SDA
Text Label 9150 4500 2    50   ~ 0
SCL
Wire Wire Line
	9250 4200 9250 4300
Wire Wire Line
	9250 4400 9250 4650
$Comp
L power:GND #PWR029
U 1 1
P 9250 4650
F 0 "#PWR029" H 9250 4400 50  0001 C CNN
F 1 "GND" H 9255 4477 50  0000 C CNN
F 2 "" H 9250 4650 50  0001 C CNN
F 3 "" H 9250 4650 50  0001 C CNN
	1    9250 4650
	1    0    0    -1  
$EndComp
$Comp
L power:+5V #PWR028
U 1 1
P 9250 4200
F 0 "#PWR028" H 9250 4050 50  0001 C CNN
F 1 "+5V" H 9265 4373 50  0000 C CNN
F 2 "" H 9250 4200 50  0001 C CNN
F 3 "" H 9250 4200 50  0001 C CNN
	1    9250 4200
	1    0    0    -1  
$EndComp
$Comp
L power:+5V #PWR032
U 1 1
P 2550 4300
F 0 "#PWR032" H 2550 4150 50  0001 C CNN
F 1 "+5V" H 2565 4473 50  0000 C CNN
F 2 "" H 2550 4300 50  0001 C CNN
F 3 "" H 2550 4300 50  0001 C CNN
	1    2550 4300
	1    0    0    -1  
$EndComp
$Comp
L power:GND #PWR049
U 1 1
P 3300 4700
F 0 "#PWR049" H 3300 4450 50  0001 C CNN
F 1 "GND" H 3305 4527 50  0000 C CNN
F 2 "" H 3300 4700 50  0001 C CNN
F 3 "" H 3300 4700 50  0001 C CNN
	1    3300 4700
	1    0    0    -1  
$EndComp
Text Label 1600 4800 2    50   ~ 0
CLK_LED
Wire Wire Line
	3300 4700 3300 4650
Text Label 3300 4550 2    50   ~ 0
BUZZER
$Comp
L Connector_Generic:Conn_01x02 J13
U 1 1
P 3500 4550
F 0 "J13" H 3450 4650 50  0000 L CNN
F 1 "BUZZER_PIN" H 3450 4350 50  0000 L CNN
F 2 "Connector_PinHeader_2.54mm:PinHeader_1x02_P2.54mm_Vertical" H 3500 4550 50  0001 C CNN
F 3 "~" H 3500 4550 50  0001 C CNN
	1    3500 4550
	1    0    0    -1  
$EndComp
Text Label 1600 4600 2    50   ~ 0
DOUT_LED
Wire Wire Line
	1750 4500 1750 4900
Wire Wire Line
	1800 4500 1750 4500
Wire Wire Line
	1750 4400 1800 4400
Wire Wire Line
	1750 4350 1750 4400
Wire Wire Line
	1800 4800 1600 4800
Wire Wire Line
	1800 4700 1600 4700
Wire Wire Line
	1600 4600 1800 4600
Text Label 1600 4700 2    50   ~ 0
CS_LED
$Comp
L power:GND #PWR031
U 1 1
P 1750 4900
F 0 "#PWR031" H 1750 4650 50  0001 C CNN
F 1 "GND" H 1755 4727 50  0000 C CNN
F 2 "" H 1750 4900 50  0001 C CNN
F 3 "" H 1750 4900 50  0001 C CNN
	1    1750 4900
	1    0    0    -1  
$EndComp
$Comp
L power:+5V #PWR030
U 1 1
P 1750 4350
F 0 "#PWR030" H 1750 4200 50  0001 C CNN
F 1 "+5V" H 1765 4523 50  0000 C CNN
F 2 "" H 1750 4350 50  0001 C CNN
F 3 "" H 1750 4350 50  0001 C CNN
	1    1750 4350
	1    0    0    -1  
$EndComp
$Comp
L Connector_Generic:Conn_01x05 J6
U 1 1
P 2000 4600
F 0 "J6" H 1950 4900 50  0000 L CNN
F 1 "LED_Matrix" H 1950 4300 50  0000 L CNN
F 2 "Connector_PinHeader_2.54mm:PinHeader_1x05_P2.54mm_Vertical" H 2000 4600 50  0001 C CNN
F 3 "~" H 2000 4600 50  0001 C CNN
	1    2000 4600
	1    0    0    -1  
$EndComp
Text Notes 1700 1600 2    50   ~ 0
Medição de tensão\nda bateria\n
Text Notes 4450 1550 2    50   ~ 0
Conector borne para\nalimentar com fonte\n \n\n
Text Notes 2300 1500 0    50   ~ 0
Conector XT60 \npara bateria LiPo\n \n\n
Text Notes 1400 1200 2    50   ~ 0
Ligar no sensor para\nleitura da corrente
Text Notes 10200 1350 2    50   ~ 0
<- Conexões da \nVNH2SP30 ->
Text Notes 10200 2700 2    50   ~ 0
<- Conexões da \nVNH2SP30 ->
Text Label 7250 1100 2    50   ~ 0
MOTOR1_M2
Text Label 7250 1600 2    50   ~ 0
MOTOR1_M1
$Comp
L power:+3.3V #PWR034
U 1 1
P 7350 1000
F 0 "#PWR034" H 7350 850 50  0001 C CNN
F 1 "+3.3V" H 7365 1173 50  0000 C CNN
F 2 "" H 7350 1000 50  0001 C CNN
F 3 "" H 7350 1000 50  0001 C CNN
	1    7350 1000
	1    0    0    -1  
$EndComp
$Comp
L power:GND #PWR035
U 1 1
P 7350 1700
F 0 "#PWR035" H 7350 1450 50  0001 C CNN
F 1 "GND" H 7355 1527 50  0000 C CNN
F 2 "" H 7350 1700 50  0001 C CNN
F 3 "" H 7350 1700 50  0001 C CNN
	1    7350 1700
	1    0    0    -1  
$EndComp
Wire Wire Line
	7250 1100 7450 1100
Wire Wire Line
	7450 1600 7250 1600
Wire Wire Line
	7350 1700 7350 1500
Wire Wire Line
	7350 1500 7450 1500
Wire Wire Line
	7350 1000 7350 1200
Wire Wire Line
	7350 1200 7450 1200
Text Label 7250 1300 2    50   ~ 0
ENCODER1_B
Text Label 7250 1400 2    50   ~ 0
ENCODER1_A
Wire Wire Line
	7250 1300 7450 1300
Wire Wire Line
	7450 1400 7250 1400
$Comp
L Connector_Generic:Conn_01x06 J9
U 1 1
P 7650 2550
F 0 "J9" H 7730 2542 50  0000 L CNN
F 1 "MOTOR2" H 7730 2451 50  0000 L CNN
F 2 "Connector_JST:JST_EH_B6B-EH-A_1x06_P2.50mm_Vertical" H 7650 2550 50  0001 C CNN
F 3 "~" H 7650 2550 50  0001 C CNN
	1    7650 2550
	1    0    0    -1  
$EndComp
Text Label 7250 2350 2    50   ~ 0
MOTOR2_M2
Text Label 7250 2850 2    50   ~ 0
MOTOR2_M1
$Comp
L power:+3.3V #PWR036
U 1 1
P 7350 2250
F 0 "#PWR036" H 7350 2100 50  0001 C CNN
F 1 "+3.3V" H 7365 2423 50  0000 C CNN
F 2 "" H 7350 2250 50  0001 C CNN
F 3 "" H 7350 2250 50  0001 C CNN
	1    7350 2250
	1    0    0    -1  
$EndComp
$Comp
L power:GND #PWR037
U 1 1
P 7350 2950
F 0 "#PWR037" H 7350 2700 50  0001 C CNN
F 1 "GND" H 7355 2777 50  0000 C CNN
F 2 "" H 7350 2950 50  0001 C CNN
F 3 "" H 7350 2950 50  0001 C CNN
	1    7350 2950
	1    0    0    -1  
$EndComp
Wire Wire Line
	7250 2350 7450 2350
Wire Wire Line
	7450 2850 7250 2850
Wire Wire Line
	7350 2950 7350 2750
Wire Wire Line
	7350 2750 7450 2750
Wire Wire Line
	7350 2250 7350 2450
Wire Wire Line
	7350 2450 7450 2450
Text Label 7250 2550 2    50   ~ 0
ENCODER2_B
Text Label 7250 2650 2    50   ~ 0
ENCODER2_A
Wire Wire Line
	7250 2550 7450 2550
Wire Wire Line
	7450 2650 7250 2650
$Comp
L Connector_Generic:Conn_01x06 J8
U 1 1
P 7650 1300
F 0 "J8" H 7730 1292 50  0000 L CNN
F 1 "MOTOR1" H 7730 1201 50  0000 L CNN
F 2 "Connector_JST:JST_EH_B6B-EH-A_1x06_P2.50mm_Vertical" H 7650 1300 50  0001 C CNN
F 3 "~" H 7650 1300 50  0001 C CNN
	1    7650 1300
	1    0    0    -1  
$EndComp
$EndSCHEMATC
